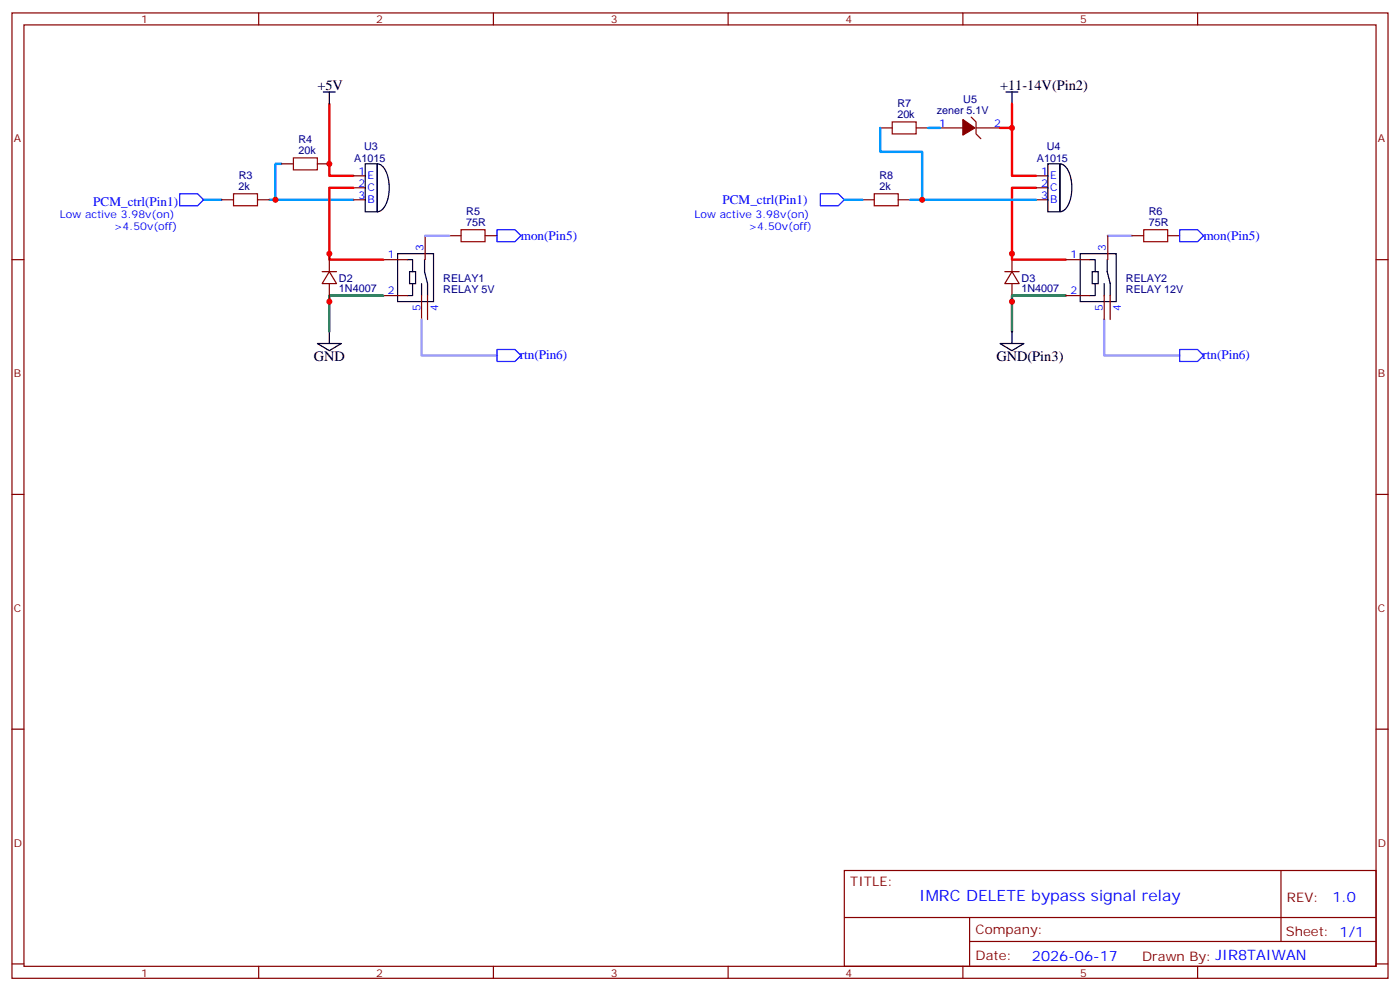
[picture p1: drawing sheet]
<svg xmlns="http://www.w3.org/2000/svg" width="412mm" height="292mm" viewBox="0 0 412 292" stroke-linecap="round" stroke-linejoin="round" font-family="sans-serif">
<g fill="none" stroke="#870000" stroke-width=".35">
<path d="M3.5 3.8h405.4v284.3h-405.4zM7.1 7.3h398.2v277.3h-398.2zM76.2 3.8v3.5M145.3 3.8v3.5M214.5 3.8v3.5M283.6 3.8v3.5M352.8 3.8v3.5M259.3 37.7h3.5M269.9 37.7h3.5M276.9 37.7h7.1M286.1 34.5l1.4 1.4v3.5l1.4 1.5M287.5 37.7h7.1"/>
<path d="M65.3 58.8h3.5M75.8 58.8h3.6M82.9 48.3h3.5M93.5 48.3h3.5M104.1 58.8h3.5M104.1 51.8h3.5M104.1 55.3h3.5M254 58.8h3.5M264.6 58.8h3.5M305.2 58.8h3.5M305.2 51.8h3.5M305.2 55.3h3.5"/>
<path d="M3.5 76.5h3.6M97 74.7v5.3M112.9 76.5h7M125.2 69.4v7.1M132.3 69.4h3.5M142.9 69.4h3.5M298.1 74.7v5.3M314 76.5h7M326.3 69.4v7.1M333.4 69.4h3.5M344 69.4h3.5M405.3 76.5h3.6"/>
<path d="M94.9 80h4.2M97 80l2.1 3.5h-4.2zM97 83.5v5.3M112.9 87.1h7M124.2 87.1v7M125.9 87.1v7M296 80h4.2M298.1 80l2.1 3.5h-4.2zM298.1 83.5v5.3M314 87.1h7M325.3 87.1v7M327 87.1v7"/>
<path d="M3.5 145.6h3.6M405.3 145.6h3.6M3.5 214.8h3.6M405.3 214.8h3.6M248.7 256.4h156.6v28.2h-156.6zM377.3 256.4v20.9M248.7 270.2h156.5M285.6 277.3h119.6M285.6 270.2v14.2M3.5 283.9h3.6M76.2 284.6v3.5M145.3 284.6v3.5"/>
<path d="M214.5 284.6v3.5M283.6 284.6v3.5M352.8 284.6v3.5M405.3 283.9h3.6"/>
</g>
<path d="M97 30.6v21.2h7.1M294.6 37.7h3.5M298.1 30.6v21.2h7.1M104.1 55.3h-7.1v21.2h15.9M305.2 55.3h-7.1v21.2h15.9" fill="none" stroke="#f00" stroke-width=".71"/>
<path d="M259.3 37.7v7h12.3v14.1M273.4 37.7h3.5M60 58.8h5.3M79.4 58.8h24.7M82.9 48.3h-1.8v10.5M248.7 58.8h5.3M268.1 58.8h37.1" fill="none" stroke="#09f" stroke-width=".71"/>
<path d="M262.8 35.9h7.1v3.5h-7.1zM68.8 57.1h7v3.5h-7zM86.4 46.5h7.1v3.5h-7.1zM257.5 57.1h7.1v3.5h-7.1zM135.8 67.7h7.1v3.5h-7.1zM336.9 67.7h7.1v3.5h-7.1z" fill="none" stroke="#a10000" stroke-width=".35"/>
<path d="M52.9 57.1h5.3l1.8 1.7-1.8 1.8h-5.3zM241.7 57.1h5.2l1.8 1.7-1.8 1.8h-5.2zM146.4 67.7h5.3l1.8 1.7-1.8 1.8h-5.3zM347.5 67.7h5.3l1.7 1.7-1.7 1.8h-5.3zM146.4 102.9h5.3l1.8 1.8-1.8 1.8h-5.3zM347.5 102.9h5.3l1.7 1.8-1.7 1.8h-5.3z" fill="none" stroke="#00f" stroke-width=".35"/>
<g fill="none" stroke="#000" stroke-width=".35">
<path d="M95.2 27.1h3.6M97 27.1v3.5M296.3 27.1h3.6M298.1 27.1v3.5M107.6 48.3h3.5v14.1h-3.5zM111.1 48.3a3.6 3.6 0 0 1 2.9 2.8 11.7 11.7 0 0 1-1.3 10.5l-1 .7-.6 .1zM308.7 48.3h3.5v14.1h-3.5zM312.2 48.3a3.6 3.6 0 0 1 2.9 2.8 11.7 11.7 0 0 1-1.3 10.5l-1 .7-.6 .1zM117.1 74.7h10.6v14.1h-10.6zM119.9 76.5h1.6v3.5M125.1 76.5v3.5l.8 3.5v3.6M318.2 74.7h10.6v14.1h-10.6z"/>
<path d="M321 76.5h1.6v3.5M326.1 76.5v3.5l.9 3.5v3.6M97 97.6v3.6M120.6 80h1.8v3.5h-1.8zM121.5 83.5v3.6h-1.6M124.2 83.5v3.6M298.1 97.6v3.6M321.7 80h1.8v3.5h-1.8zM322.6 83.5v3.6h-1.6M325.3 83.5v3.6M93.5 101.2h7l-3.5 2.1zM294.6 101.2h7l-3.5 2.1z"/>
</g>
<path d="M112.9 87.1h-15.9v10.5M314 87.1h-15.9v10.5" fill="none" stroke="#008700" stroke-width=".71"/>
<path d="M125.2 69.4h7.1M326.3 69.4h7.1M124.2 94.1v10.6h22.2M325.3 94.1v10.6h22.2" fill="none" stroke="#99f" stroke-width=".71"/>
<path d="M283.6 35.2l3.6 2.5-3.6 2.1z" fill="#870000" stroke="#870000" stroke-width=".35"/>
<g fill="#c00">
<circle cx="97" cy="88.8" r=".88"/>
<circle cx="97" cy="74.7" r=".88"/>
<circle cx="97" cy="48.3" r=".88"/>
<circle cx="81.1" cy="58.8" r=".88"/>
<circle cx="298.1" cy="74.7" r=".88"/>
<circle cx="298.1" cy="88.8" r=".88"/>
<circle cx="271.6" cy="58.8" r=".88"/>
<circle cx="298.1" cy="37.7" r=".88"/>
</g>
<text font-size="4.6" fill="#00f" x="270.8" y="265.4">IMRC DELETE bypass signal relay</text>
<g font-size="4.2">
<text x="93.5" y="26.4">+5V</text>
<text x="294.6" y="26.4">+11-14V(Pin2)</text>
<text x="92.4" y="106.5">GND</text>
<text x="293.5" y="106.5">GND(Pin3)</text>
</g>
<g font-size="4.2" fill="#00f">
<text x="392.5" y="265.7">1.0</text>
<text x="304" y="283">2026-06-17</text>
</g>
<g font-size="3.9" fill="#00f">
<text x="212.8" y="60">PCM_ctrl(Pin1)</text>
<text x="27.5" y="60.6">PCM_ctrl(Pin1)</text>
<text x="153.4" y="70.6">mon(Pin5)</text>
<text x="354.5" y="70.6">mon(Pin5)</text>
<text x="153.1" y="105.8">rtn(Pin6)</text>
<text x="354.2" y="105.8">rtn(Pin6)</text>
</g>
<g font-size="3.9" fill="#800">
<text x="250.5" y="261">TITLE:</text>
<text x="379.1" y="265.7">REV:</text>
<text x="287.4" y="275.2">Company:</text>
<text x="378.7" y="275.8">Sheet: 1/1</text>
<text x="287.4" y="282.9">Date:</text>
<text x="336.4" y="282.9">Drawn By: JIR8TAIWAN</text>
</g>
<g font-size="3.2" fill="#800">
<text x="41.6" y="6.8">1</text>
<text x="110.8" y="6.8">2</text>
<text x="179.9" y="6.8">3</text>
<text x="249.1" y="6.8">4</text>
<text x="318.2" y="6.8">5</text>
<text x="4.1" y="41.9">A</text>
<text x="405.9" y="41.9">A</text>
<text x="4.1" y="111.1">B</text>
<text x="405.9" y="111.1">B</text>
<text x="4.1" y="180.2">C</text>
<text x="405.9" y="180.2">C</text>
<text x="4.1" y="249.3">D</text>
<text x="405.9" y="249.3">D</text>
<text x="41.6" y="287.6">1</text>
<text x="110.8" y="287.6">2</text>
<text x="179.9" y="287.6">3</text>
<text x="249.1" y="287.6">4</text>
<text x="318.2" y="287.6">5</text>
</g>
<g font-size="3.2" fill="#000080">
<text x="264.3" y="34.9">20k</text>
<text x="264.3" y="31.6">R7</text>
<text x="275.9" y="33.6">zener 5.1V</text>
<text x="283.7" y="30.2">U5</text>
<text x="87.9" y="45.4">20k</text>
<text x="87.9" y="42.2">R4</text>
<text x="104.3" y="47.7">A1015</text>
<text x="107.2" y="44.2">U3</text>
<text x="305.4" y="47.7">A1015</text>
<text x="308.3" y="44.2">U4</text>
<text x="70.3" y="52.8">R3</text>
<text x="259" y="52.8">R8</text>
<text x="70.3" y="56">2k</text>
<text x="259" y="56">2k</text>
<text x="137.3" y="63.4">R5</text>
<text x="338.4" y="63.4">R6</text>
<text x="137.3" y="66.6">75R</text>
<text x="338.4" y="66.6">75R</text>
<text x="99.8" y="83">D2</text>
<text x="130.6" y="83">RELAY1</text>
<text x="300.9" y="83">D3</text>
<text x="331.7" y="83">RELAY2</text>
<text x="99.8" y="86.1">1N4007</text>
<text x="130.6" y="86.3">RELAY 5V</text>
<text x="300.9" y="86.1">1N4007</text>
<text x="331.7" y="86.3">RELAY 12V</text>
</g>
<g font-size="3.2" fill="#00f">
<text x="276.7" y="37.3">1</text>
<text x="292.8" y="37.3">2</text>
<text x="105.6" y="51.4">1</text>
<text x="108.3" y="52.8">E</text>
<text x="306.7" y="51.4">1</text>
<text x="309.4" y="52.8">E</text>
<text x="105.6" y="55">2</text>
<text x="105.6" y="58.5">3</text>
<text x="108.3" y="56.4">C</text>
<text x="108.3" y="59.9">B</text>
<text x="306.7" y="55">2</text>
<text x="306.7" y="58.5">3</text>
<text x="309.4" y="56.4">C</text>
<text x="309.4" y="59.9">B</text>
<text x="17.6" y="64.1">Low active 3.98v(on)</text>
<text x="204.6" y="64.1">Low active 3.98v(on)</text>
<text x="33.5" y="67.7">&gt;4.50v(off)</text>
<text x="220.5" y="67.7">&gt;4.50v(off)</text>
<text x="114.2" y="76.1">1</text>
<text x="124.7" y="73.8" transform="rotate(-90 124.7 73.8)">3</text>
<text x="315.3" y="76.1">1</text>
<text x="325.8" y="73.8" transform="rotate(-90 325.8 73.8)">3</text>
<text x="114.2" y="86.7">2</text>
<text x="315.3" y="86.7">2</text>
<text x="123.8" y="91.7" transform="rotate(-90 123.8 91.7)">5</text>
<text x="129.1" y="91.7" transform="rotate(-90 129.1 91.7)">4</text>
<text x="324.9" y="91.7" transform="rotate(-90 324.9 91.7)">5</text>
<text x="330.2" y="91.7" transform="rotate(-90 330.2 91.7)">4</text>
</g>
</svg>
